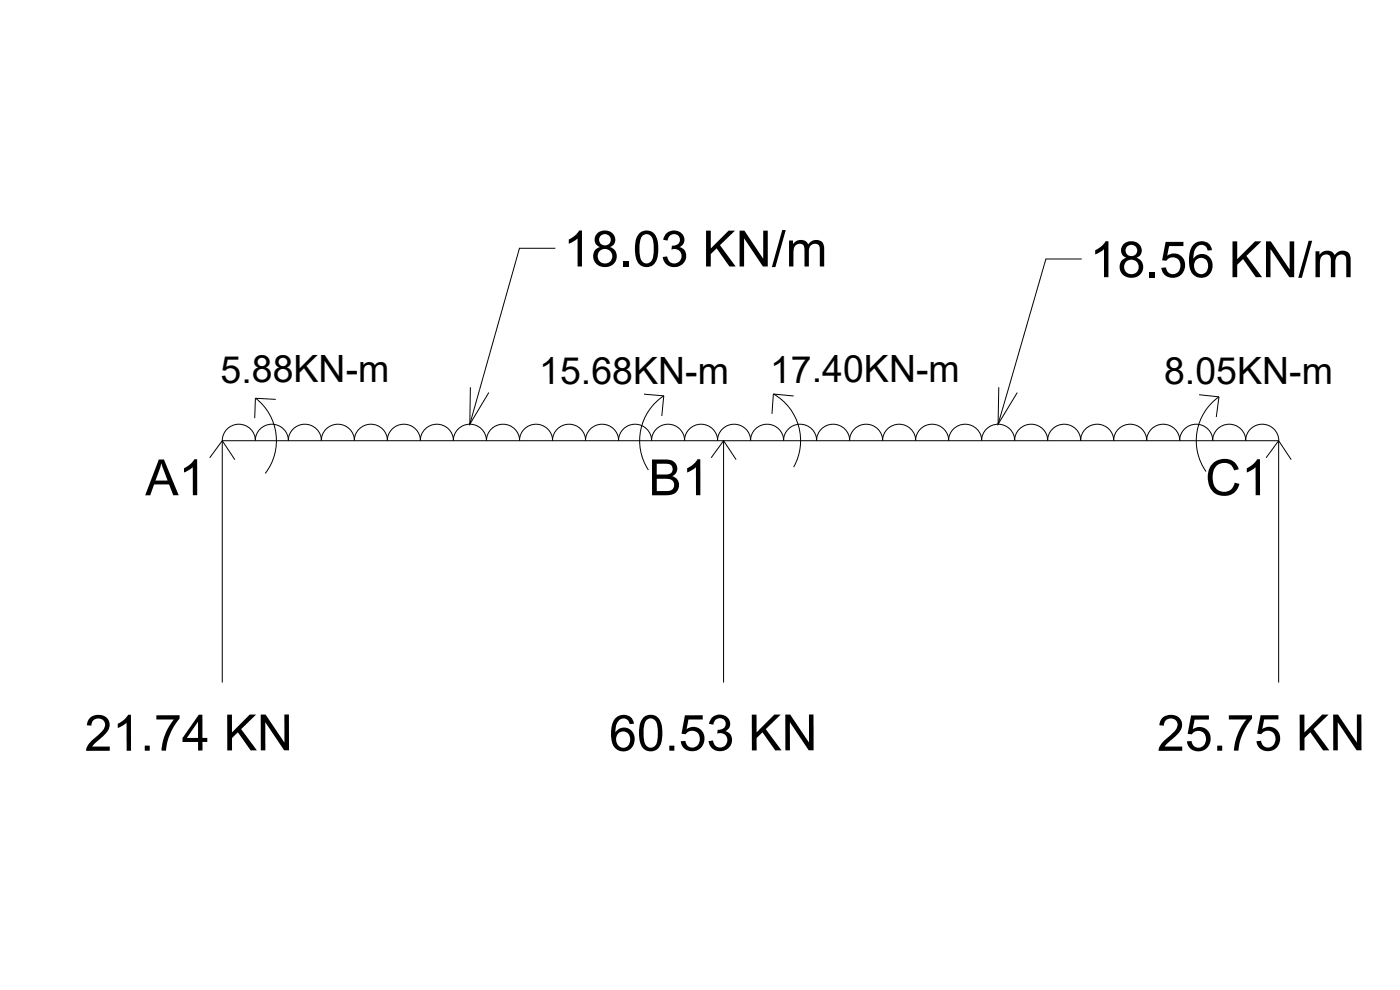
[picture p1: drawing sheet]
<svg xmlns="http://www.w3.org/2000/svg" width="420mm" height="297mm" viewBox="0 0 420 297" stroke-linecap="round" stroke-linejoin="round" font-family="sans-serif">
<!-- layer: 0 -->
<g fill="none" stroke="#000" stroke-width=".3">
<path d="M166.7 74.5h-10.8l-14.9 52.8M324.6 77.7h-10.7l-14.4 49.6M76.7 119.5a16.1 16.1 0 0 1 2.9 22.5M82.7 119.8l-6-.3-.3 6M141.2 116.2l-.2 11.1 5.7-9.5M193.3 118.3l5.9 .5-.6 6M199.3 118.7a16.1 16.1 0 0 0-4.7 22.3M232.1 118.2a16.1 16.1 0 0 1 6.1 22M238.2 118.8l-6.1-.6-.4 6M299.7 116.2l-.2 11.1 5.8-9.5M359.9 118.4l5.9 .7M365.8 119.1l-.8 6"/>
<path d="M365.9 119a16.1 16.1 0 0 0-4 22.5M62.9 137.4l3.8-5.2 3.8 5.7M66.7 132.2a5 5 0 0 1 5-4.9 5 5 0 0 1 5 4.9M66.7 132.2h317M66.7 132.2v72.6M76.6 132.2a5 5 0 0 1 5-4.9 5 5 0 0 1 5 4.9M86.5 132.2a5 5 0 0 1 5-4.9 5 5 0 0 1 5 4.9M96.4 132.2a5 5 0 0 1 5-4.9 5 5 0 0 1 5 4.9M106.3 132.2a5 5 0 0 1 5-4.9 5 5 0 0 1 5 4.9M116.2 132.2a5 5 0 0 1 5-4.9 5 5 0 0 1 5 4.9M126.1 132.2a5 5 0 0 1 5-4.9 5 5 0 0 1 5 4.9M136 132.2a5 5 0 0 1 5-4.9 5 5 0 0 1 5 4.9 5 5 0 0 1 5-4.9 5 5 0 0 1 4.9 4.9 5 5 0 0 1 5-4.9 5 5 0 0 1 4.9 4.9 5 5 0 0 1 5-4.9 5 5 0 0 1 5 4.9"/>
<path d="M175.7 132.2a5 5 0 0 1 5-4.9 5 5 0 0 1 5 4.9M185.6 132.2a5 5 0 0 1 5-4.9 5 5 0 0 1 5 4.9M195.5 132.2a5 5 0 0 1 5-4.9 5 5 0 0 1 5 4.9M205.4 132.2a5 5 0 0 1 5-4.9 5 5 0 0 1 5 4.9M213.4 137.4l3.8-5.2 3.7 5.7M215.3 132.2a5 5 0 0 1 5-4.9 5 5 0 0 1 5 4.9M217.2 132.2v72.6M225.2 132.2a5 5 0 0 1 5-4.9 5 5 0 0 1 5 4.9M235.1 132.2a5 5 0 0 1 5-4.9 5 5 0 0 1 5 4.9M245.1 132.2a5 5 0 0 1 4.9-4.9 5 5 0 0 1 5 4.9M255 132.2a5 5 0 0 1 4.9-4.9 5 5 0 0 1 5 4.9M264.9 132.2a5 5 0 0 1 4.9-4.9 5 5 0 0 1 5 4.9"/>
<path d="M274.8 132.2a5 5 0 0 1 4.9-4.9 5 5 0 0 1 5 4.9M284.7 132.2a5 5 0 0 1 5-4.9 5 5 0 0 1 4.9 4.9M294.6 132.2a5 5 0 0 1 5-4.9 5 5 0 0 1 4.9 4.9M304.5 132.2a5 5 0 0 1 5-4.9 5 5 0 0 1 4.9 4.9M314.4 132.2a5 5 0 0 1 5-4.9 5 5 0 0 1 4.9 4.9M324.3 132.2a5 5 0 0 1 5-4.9 5 5 0 0 1 4.9 4.9M334.2 132.2a5 5 0 0 1 5-4.9 5 5 0 0 1 5 4.9M344.1 132.2a5 5 0 0 1 5-4.9 5 5 0 0 1 5 4.9M354 132.2a5 5 0 0 1 5-4.9 5 5 0 0 1 5 4.9 5 5 0 0 1 4.9-4.9 5 5 0 0 1 5 4.9 5 5 0 0 1 4.9-4.9 5 5 0 0 1 5 4.9M380 137.4l3.7-5.2 3.8 5.7M383.7 132.2v72.6"/>
</g>
<g font-size="15">
<text x="169.1" y="80">18.03 KN/m</text>
<text x="327.1" y="83.2">18.56 KN/m</text>
<text x="43.6" y="148.6">A1</text>
<text x="194.6" y="148.6">B1</text>
<text x="361.7" y="148.6">C1</text>
<text x="25.4" y="225.3">21.74 KN</text>
<text x="182.8" y="225.3">60.53 KN</text>
<text x="347.2" y="225.3">25.75 KN</text>
</g>
<g font-size="11.3">
<text x="66.2" y="114.8">5.88KN-m</text>
<text x="161.8" y="115.3">15.68KN-m</text>
<text x="231.1" y="114.8">17.40KN-m</text>
<text x="349.4" y="115.3">8.05KN-m</text>
</g>
</svg>
